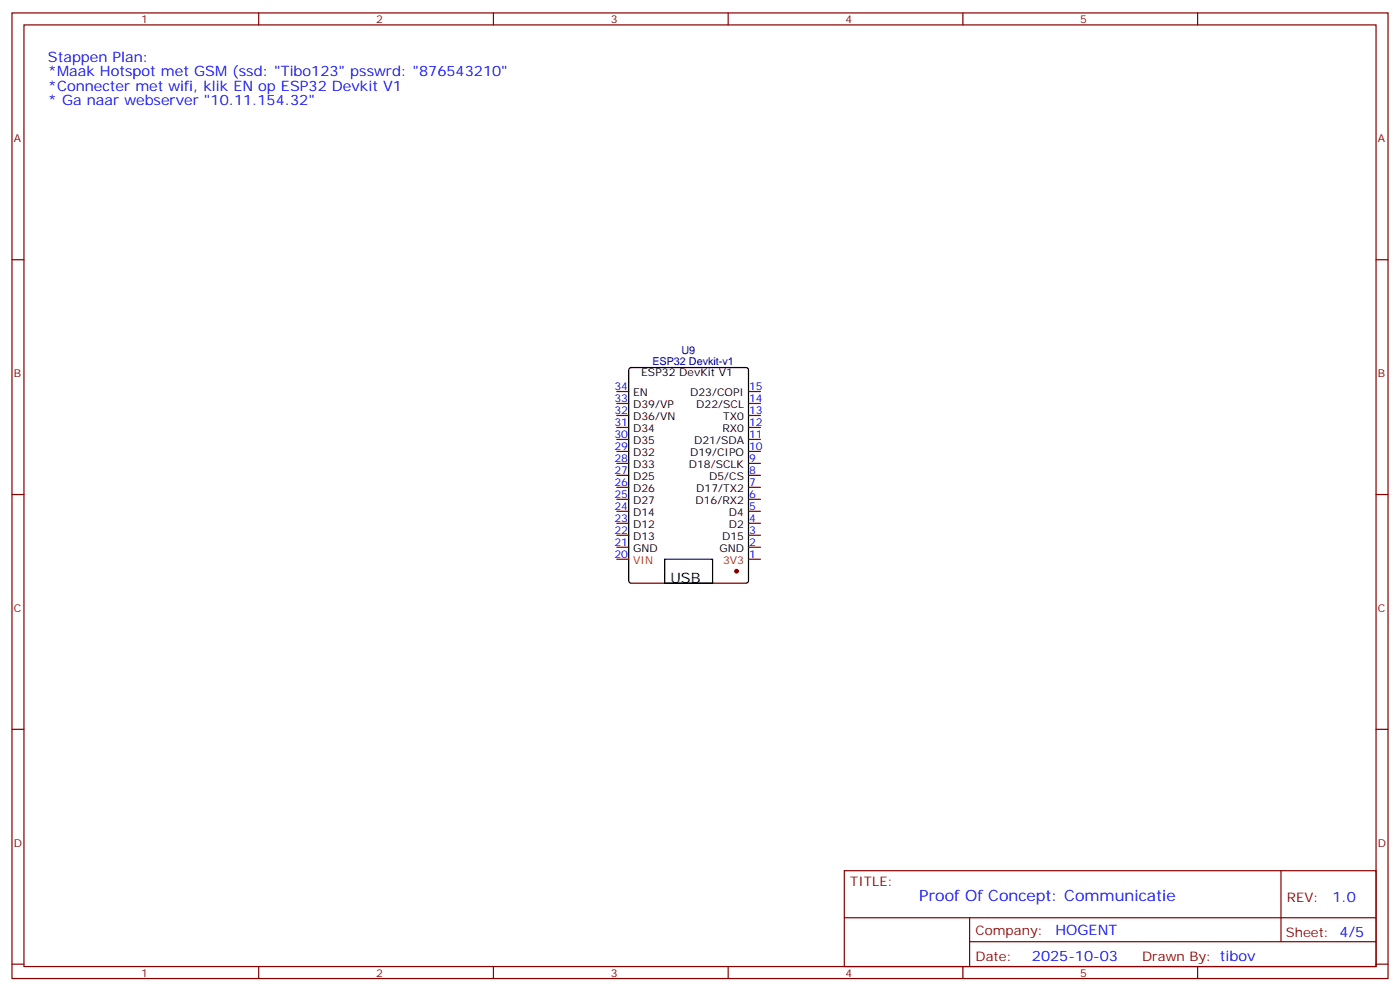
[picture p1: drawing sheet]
<svg xmlns="http://www.w3.org/2000/svg" width="412mm" height="292mm" viewBox="0 0 412 292" stroke-linecap="round" stroke-linejoin="round" font-family="sans-serif">
<g fill="none" stroke="#870000" stroke-width=".35">
<path d="M3.5 3.8h405.4v284.3h-405.4zM7.1 7.3h398.2v277.3h-398.2zM76.2 3.8v3.5M145.3 3.8v3.5M214.5 3.8v3.5M283.6 3.8v3.5M352.8 3.8v3.5M3.5 76.5h3.6M405.3 76.5h3.6M181.7 115.3h3.5M181.7 118.8h3.5M220.5 115.3h3.5"/>
<path d="M181.7 140h3.5M181.7 136.5h3.5M181.7 132.9h3.5M181.7 129.4h3.5M181.7 125.9h3.5M181.7 122.3h3.5M220.5 140h3.5M220.5 136.5h3.5M220.5 132.9h3.5M220.5 129.4h3.5M220.5 125.9h3.5M220.5 122.3h3.5"/>
<path d="M3.5 145.6h3.6M181.7 154.1h3.5M181.7 150.6h3.5M181.7 147h3.5M181.7 157.6h3.5M220.5 154.1h3.5M220.5 150.6h3.5M220.5 147h3.5M220.5 143.5h3.5M405.3 145.6h3.6M181.7 161.1h3.5M220.5 164.7h3.5"/>
<path d="M220.5 161.1h3.5M3.5 214.8h3.6M405.3 214.8h3.6M248.7 256.4h156.6v28.2h-156.6zM377.3 256.4v20.9M248.7 270.2h156.5M285.6 277.3h119.6M285.6 270.2v14.2M3.5 283.9h3.6M76.2 284.6v3.5M145.3 284.6v3.5M214.5 284.6v3.5"/>
<path d="M283.6 284.6v3.5M352.8 284.6v3.5M405.3 283.9h3.6"/>
</g>
<path d="M185.4 108.4l.5-.2h33.9l.6 .5 .1 62.3-.5 .7h-34.1l-.6-.4-.1-62.4zM195.8 164.7h14.1v7h-14.1z" fill="none" stroke="#000" stroke-width=".35"/>
<circle cx="217" cy="168.2" r=".53" fill="#870000" stroke="#870000" stroke-width=".35"/>
<path d="M220.5 118.8h3.5M181.7 143.5h3.5M220.5 157.6h3.5M181.7 164.7h3.5" fill="none" stroke="#900" stroke-width=".35"/>
<text font-size="4.6" fill="#00f" x="270.8" y="265.4">Proof Of Concept: Communicatie</text>
<g font-size="4.2" fill="#00f">
<text x="14.1" y="18.3">Stappen Plan:</text>
<text x="14.1" y="22.5">*Maak Hotspot met GSM (ssd: &quot;Tibo123&quot; psswrd: &quot;876543210&quot;</text>
<text x="14.1" y="26.7">*Connecter met wifi, klik EN op ESP32 Devkit V1</text>
<text x="14.1" y="31">* Ga naar webserver &quot;10.11.154.32&quot;</text>
<text x="392.5" y="265.7">1.0</text>
<text x="310.9" y="275.2">HOGENT</text>
<text x="304" y="283">2025-10-03</text>
</g>
<text font-size="4.2" x="197.5" y="171.6">USB</text>
<g font-size="3.9" fill="#800">
<text x="250.5" y="261">TITLE:</text>
<text x="379.1" y="265.7">REV:</text>
<text x="287.4" y="275.2">Company:</text>
<text x="378.7" y="275.8">Sheet: 4/5</text>
<text x="287.4" y="282.9">Date:</text>
<text x="336.4" y="282.9">Drawn By: tibov</text>
</g>
<g font-size="3.2" fill="#800">
<text x="41.6" y="6.8">1</text>
<text x="110.8" y="6.8">2</text>
<text x="179.9" y="6.8">3</text>
<text x="249.1" y="6.8">4</text>
<text x="318.2" y="6.8">5</text>
<text x="4.1" y="41.9">A</text>
<text x="405.9" y="41.9">A</text>
<text x="4.1" y="111.1">B</text>
<text x="405.9" y="111.1">B</text>
<text x="4.1" y="180.2">C</text>
<text x="405.9" y="180.2">C</text>
<text x="4.1" y="249.3">D</text>
<text x="405.9" y="249.3">D</text>
<text x="41.6" y="287.6">1</text>
<text x="110.8" y="287.6">2</text>
<text x="179.9" y="287.6">3</text>
<text x="249.1" y="287.6">4</text>
<text x="318.2" y="287.6">5</text>
</g>
<g font-size="3.2" fill="#000080">
<text x="192.2" y="107.6">ESP32 Devkit-v1</text>
<text x="200.7" y="104.1">U9</text>
</g>
<g font-size="3.2">
<text x="188.9" y="110.8">ESP32 DevKit V1</text>
<text x="186.5" y="116.7">EN</text>
<text x="203.3" y="116.7">D23/COPI</text>
<text x="186.5" y="123.8">D36/VN</text>
<text x="186.5" y="120.2">D39/VP</text>
<text x="205.1" y="120.2">D22/SCL</text>
<text x="213" y="123.8">TX0</text>
<text x="186.5" y="130.8">D35</text>
<text x="186.5" y="127.3">D34</text>
<text x="204.5" y="130.8">D21/SDA</text>
<text x="212.8" y="127.3">RX0</text>
<text x="186.5" y="137.9">D33</text>
<text x="186.5" y="134.3">D32</text>
<text x="202.9" y="137.9">D18/SCLK</text>
<text x="203.3" y="134.3">D19/CIPO</text>
<text x="186.5" y="141.4">D25</text>
<text x="208.9" y="141.4">D5/CS</text>
<text x="186.5" y="148.4">D27</text>
<text x="186.5" y="144.9">D26</text>
<text x="204.9" y="148.4">D16/RX2</text>
<text x="205.1" y="144.9">D17/TX2</text>
<text x="186.5" y="155.5">D12</text>
<text x="186.5" y="152">D14</text>
<text x="214.7" y="155.5">D2</text>
<text x="214.7" y="152">D4</text>
<text x="186.5" y="159">D13</text>
<text x="212.7" y="159">D15</text>
<text x="186.5" y="162.6">GND</text>
<text x="211.9" y="162.6">GND</text>
</g>
<g font-size="3.2" fill="#00f">
<text x="181" y="118.5">33</text>
<text x="181" y="114.9">34</text>
<text x="220.7" y="118.5">14</text>
<text x="220.7" y="114.9">15</text>
<text x="181" y="125.5">31</text>
<text x="181" y="122">32</text>
<text x="220.7" y="125.5">12</text>
<text x="220.7" y="122">13</text>
<text x="181" y="129">30</text>
<text x="220.7" y="129">11</text>
<text x="181" y="136.1">28</text>
<text x="181" y="132.6">29</text>
<text x="220.7" y="136.1">9</text>
<text x="220.7" y="132.6">10</text>
<text x="181" y="143.2">26</text>
<text x="181" y="139.6">27</text>
<text x="220.7" y="143.2">7</text>
<text x="220.7" y="139.6">8</text>
<text x="181" y="146.7">25</text>
<text x="220.7" y="146.7">6</text>
<text x="181" y="153.7">23</text>
<text x="181" y="150.2">24</text>
<text x="220.7" y="153.7">4</text>
<text x="220.7" y="150.2">5</text>
<text x="181" y="160.8">21</text>
<text x="181" y="157.3">22</text>
<text x="220.7" y="160.8">2</text>
<text x="220.7" y="157.3">3</text>
<text x="181" y="164.3">20</text>
<text x="220.7" y="164.3">1</text>
</g>
<text font-size="3.2" fill="#c30" x="186.5" y="166.1">VIN</text>
<text font-size="3.2" fill="#930" x="213" y="166.1">3V3</text>
</svg>
